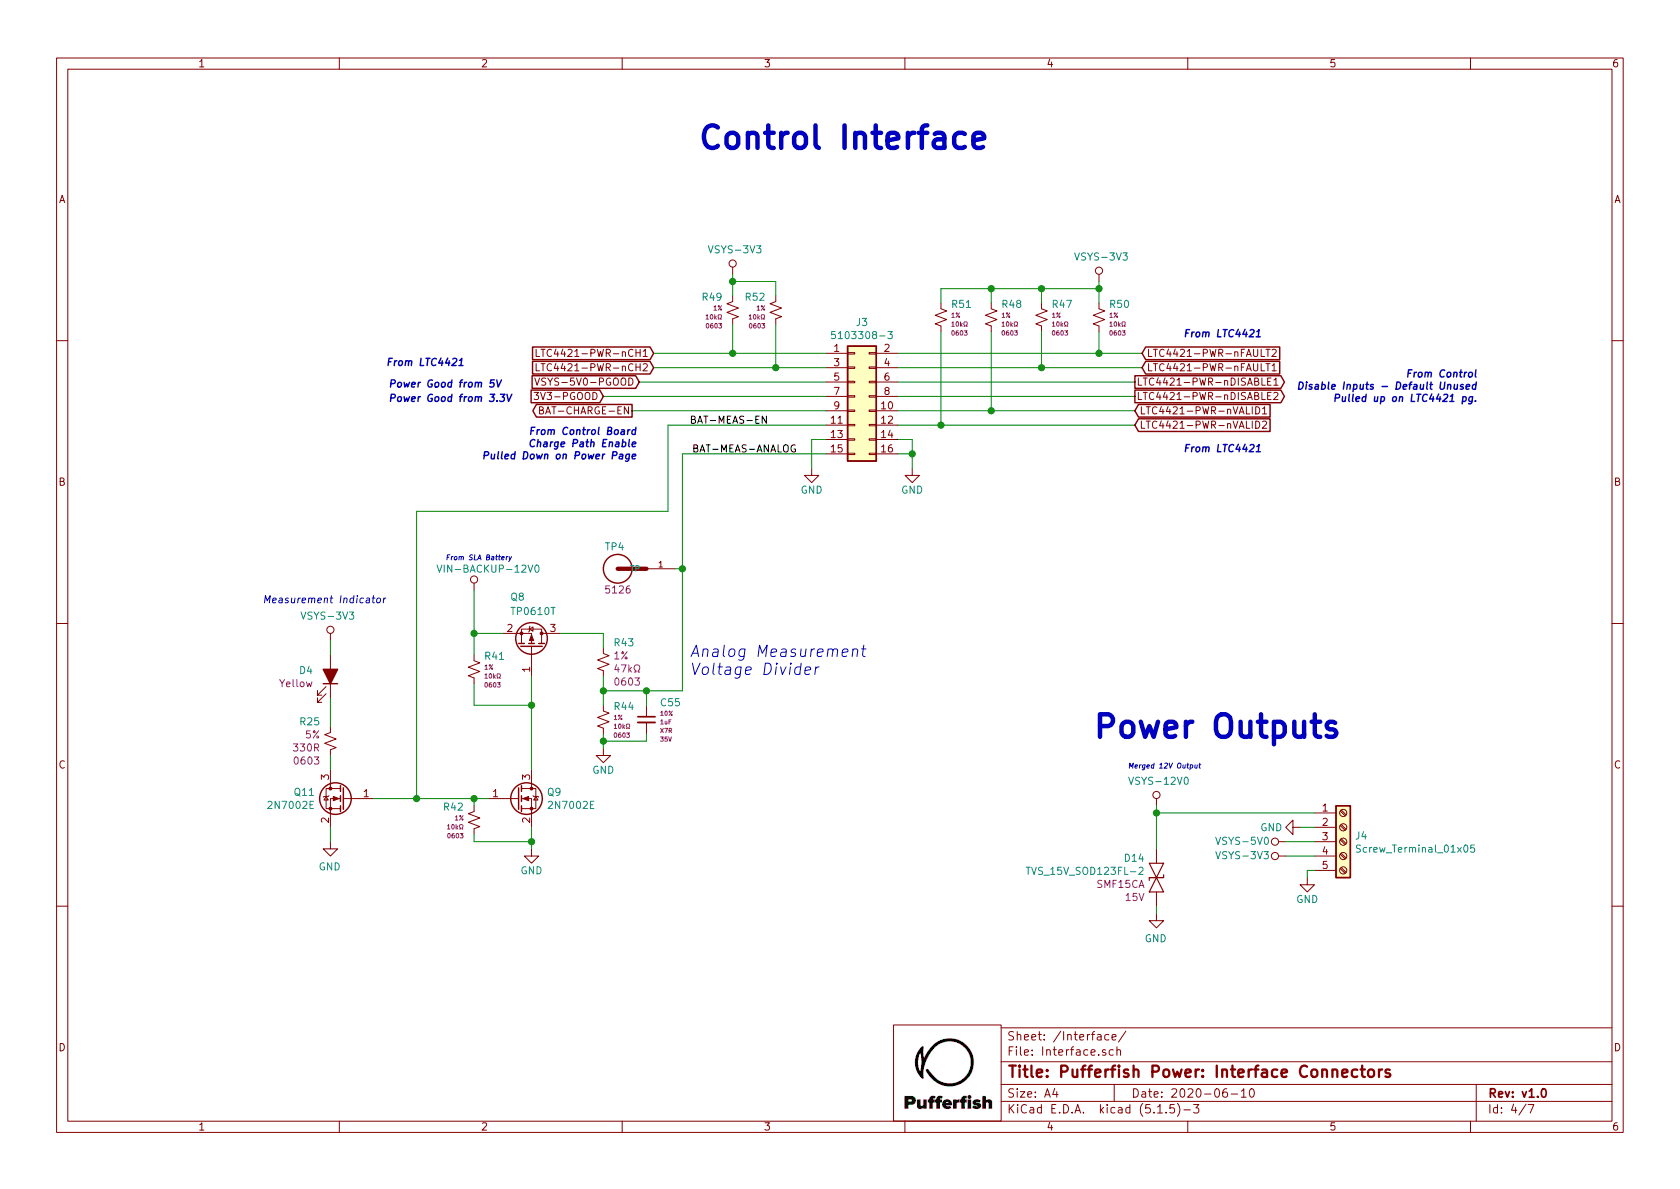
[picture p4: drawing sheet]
EESchema Schematic File Version 4
EELAYER 30 0
EELAYER END
$Descr A4 11693 8268
encoding utf-8
Sheet 4 7
Title "Pufferfish Power: Interface Connectors"
Date "2020-06-10"
Rev "v1.0"
Comp ""
Comment1 ""
Comment2 ""
Comment3 ""
Comment4 ""
$EndDescr
Text Notes 3100 3900 0    35   Italic 0
From SLA Battery
$Comp
L Pufferfish:VSYS-12V0 #PWR?
U 1 1
P 8050 5600
AR Path="/5EC321D9/5F0BE803" Ref="#PWR?"  Part="1" 
AR Path="/5EFFF333/5F0BE803" Ref="#PWR0102"  Part="1" 
F 0 "#PWR0102" H 8050 5450 50  0001 C CNN
F 1 "VSYS-12V0" H 8067 5773 50  0000 C CNN
F 2 "" H 8050 5600 50  0001 C CNN
F 3 "" H 8050 5600 50  0001 C CNN
	1    8050 5600
	1    0    0    -1  
$EndComp
Text Notes 7850 5350 0    35   Italic 0
Merged 12V Output
Text GLabel 4550 2550 0    50   Input ~ 0
LTC4421-PWR-nCH2
Text GLabel 7900 2950 2    50   Input ~ 0
LTC4421-PWR-nVALID2
Text GLabel 7950 2450 2    50   Input ~ 0
LTC4421-PWR-nFAULT2
Text Notes 3250 2550 2    50   Italic 10
From LTC4421
Text GLabel 7900 2650 2    50   Output ~ 0
LTC4421-PWR-nDISABLE1
Text GLabel 7900 2750 2    50   Output ~ 0
LTC4421-PWR-nDISABLE2
Text Notes 10300 2800 2    50   Italic 10
From Control\nDisable Inputs - Default Unused\nPulled up on LTC4421 pg.
Text GLabel 4450 2650 0    50   Input ~ 0
VSYS-5V0-PGOOD
Text GLabel 4200 2750 0    50   Input ~ 0
3V3-PGOOD
Text Notes 2700 2800 0    50   Italic 10
Power Good from 3.3V
Text GLabel 4400 2850 0    50   Output ~ 0
BAT-CHARGE-EN
Text Notes 4450 3200 2    50   Italic 10
From Control Board\nCharge Path Enable\nPulled Down on Power Page
Wire Wire Line
	7250 2300 7250 2550
Wire Wire Line
	6900 2300 6900 2850
Wire Wire Line
	5750 2450 5100 2450
Wire Wire Line
	5100 2250 5100 2450
Wire Wire Line
	6900 2100 6900 2000
$Comp
L Pufferfish:RES_10K_0603_SMD R?
U 1 1
P 7250 2200
AR Path="/5EDA3ECC/5F0CB3BB" Ref="R?"  Part="1" 
AR Path="/5EFFF333/5F0CB3BB" Ref="R47"  Part="1" 
F 0 "R47" H 7318 2293 50  0000 L CNN
F 1 "RES_10K_0603_SMD" H 7330 2010 50  0001 L CNN
F 2 "Pufferfish:RES_SMD_0603" H 7450 1800 50  0001 C CNN
F 3 "https://www.digikey.com/product-detail/en/panasonic-electronic-components/ERJ-3GEYJ103V/P10KGTR-ND/135662" H 7250 2200 50  0001 C CNN
F 4 "1%" H 7318 2216 31  0000 L CNN "Tolerance"
F 5 "10kΩ" H 7318 2154 31  0000 L CNN "Resistance"
F 6 "ERJ-3GEYJ103V" H 7250 2200 50  0001 C CNN "MPN"
F 7 "Panasonic" H 7250 2200 50  0001 C CNN "MFG"
F 8 "0603" H 7318 2092 31  0000 L CNN "Package"
	1    7250 2200
	1    0    0    -1  
$EndComp
$Comp
L Pufferfish:RES_10K_0603_SMD R?
U 1 1
P 6900 2200
AR Path="/5EDA3ECC/5F0CAF0A" Ref="R?"  Part="1" 
AR Path="/5EFFF333/5F0CAF0A" Ref="R48"  Part="1" 
F 0 "R48" H 6968 2293 50  0000 L CNN
F 1 "RES_10K_0603_SMD" H 6980 2010 50  0001 L CNN
F 2 "Pufferfish:RES_SMD_0603" H 7100 1800 50  0001 C CNN
F 3 "https://www.digikey.com/product-detail/en/panasonic-electronic-components/ERJ-3GEYJ103V/P10KGTR-ND/135662" H 6900 2200 50  0001 C CNN
F 4 "1%" H 6968 2216 31  0000 L CNN "Tolerance"
F 5 "10kΩ" H 6968 2154 31  0000 L CNN "Resistance"
F 6 "ERJ-3GEYJ103V" H 6900 2200 50  0001 C CNN "MPN"
F 7 "Panasonic" H 6900 2200 50  0001 C CNN "MFG"
F 8 "0603" H 6968 2092 31  0000 L CNN "Package"
	1    6900 2200
	1    0    0    -1  
$EndComp
$Comp
L Pufferfish:RES_10K_0603_SMD R?
U 1 1
P 5100 2150
AR Path="/5EDA3ECC/5F0C9813" Ref="R?"  Part="1" 
AR Path="/5EFFF333/5F0C9813" Ref="R49"  Part="1" 
F 0 "R49" H 5168 2243 50  0000 L CNN
F 1 "RES_10K_0603_SMD" H 5180 1960 50  0001 L CNN
F 2 "Pufferfish:RES_SMD_0603" H 5300 1750 50  0001 C CNN
F 3 "https://www.digikey.com/product-detail/en/panasonic-electronic-components/ERJ-3GEYJ103V/P10KGTR-ND/135662" H 5100 2150 50  0001 C CNN
F 4 "1%" H 5168 2166 31  0000 L CNN "Tolerance"
F 5 "10kΩ" H 5168 2104 31  0000 L CNN "Resistance"
F 6 "ERJ-3GEYJ103V" H 5100 2150 50  0001 C CNN "MPN"
F 7 "Panasonic" H 5100 2150 50  0001 C CNN "MFG"
F 8 "0603" H 5168 2042 31  0000 L CNN "Package"
	1    5100 2150
	-1   0    0    -1  
$EndComp
Text GLabel 7950 2550 2    50   Input ~ 0
LTC4421-PWR-nFAULT1
Text GLabel 7900 2850 2    50   Input ~ 0
LTC4421-PWR-nVALID1
Text GLabel 4550 2450 0    50   Input ~ 0
LTC4421-PWR-nCH1
Wire Wire Line
	7650 2300 7650 2450
Wire Wire Line
	6550 2300 6550 2950
Wire Wire Line
	5400 2250 5400 2550
Wire Wire Line
	5400 2050 5400 1950
Wire Wire Line
	6550 2100 6550 2000
$Comp
L Pufferfish:VSYS-3V3 #PWR?
U 1 1
P 7650 1950
AR Path="/5EDA3ECC/5F0E408F" Ref="#PWR?"  Part="1" 
AR Path="/5EFFF333/5F0E408F" Ref="#PWR0107"  Part="1" 
F 0 "#PWR0107" H 7650 1800 50  0001 C CNN
F 1 "VSYS-3V3" H 7667 2123 50  0000 C CNN
F 2 "" H 7650 1950 50  0001 C CNN
F 3 "" H 7650 1950 50  0001 C CNN
	1    7650 1950
	1    0    0    -1  
$EndComp
$Comp
L Pufferfish:RES_10K_0603_SMD R?
U 1 1
P 7650 2200
AR Path="/5EDA3ECC/5F0E409A" Ref="R?"  Part="1" 
AR Path="/5EFFF333/5F0E409A" Ref="R50"  Part="1" 
F 0 "R50" H 7718 2293 50  0000 L CNN
F 1 "RES_10K_0603_SMD" H 7730 2010 50  0001 L CNN
F 2 "Pufferfish:RES_SMD_0603" H 7850 1800 50  0001 C CNN
F 3 "https://www.digikey.com/product-detail/en/panasonic-electronic-components/ERJ-3GEYJ103V/P10KGTR-ND/135662" H 7650 2200 50  0001 C CNN
F 4 "1%" H 7718 2216 31  0000 L CNN "Tolerance"
F 5 "10kΩ" H 7718 2154 31  0000 L CNN "Resistance"
F 6 "ERJ-3GEYJ103V" H 7650 2200 50  0001 C CNN "MPN"
F 7 "Panasonic" H 7650 2200 50  0001 C CNN "MFG"
F 8 "0603" H 7718 2092 31  0000 L CNN "Package"
	1    7650 2200
	1    0    0    -1  
$EndComp
$Comp
L Pufferfish:RES_10K_0603_SMD R?
U 1 1
P 6550 2200
AR Path="/5EDA3ECC/5F0E40A5" Ref="R?"  Part="1" 
AR Path="/5EFFF333/5F0E40A5" Ref="R51"  Part="1" 
F 0 "R51" H 6618 2293 50  0000 L CNN
F 1 "RES_10K_0603_SMD" H 6630 2010 50  0001 L CNN
F 2 "Pufferfish:RES_SMD_0603" H 6750 1800 50  0001 C CNN
F 3 "https://www.digikey.com/product-detail/en/panasonic-electronic-components/ERJ-3GEYJ103V/P10KGTR-ND/135662" H 6550 2200 50  0001 C CNN
F 4 "1%" H 6618 2216 31  0000 L CNN "Tolerance"
F 5 "10kΩ" H 6618 2154 31  0000 L CNN "Resistance"
F 6 "ERJ-3GEYJ103V" H 6550 2200 50  0001 C CNN "MPN"
F 7 "Panasonic" H 6550 2200 50  0001 C CNN "MFG"
F 8 "0603" H 6618 2092 31  0000 L CNN "Package"
	1    6550 2200
	1    0    0    -1  
$EndComp
$Comp
L Pufferfish:RES_10K_0603_SMD R?
U 1 1
P 5400 2150
AR Path="/5EDA3ECC/5F0E40B0" Ref="R?"  Part="1" 
AR Path="/5EFFF333/5F0E40B0" Ref="R52"  Part="1" 
F 0 "R52" H 5468 2243 50  0000 L CNN
F 1 "RES_10K_0603_SMD" H 5480 1960 50  0001 L CNN
F 2 "Pufferfish:RES_SMD_0603" H 5600 1750 50  0001 C CNN
F 3 "https://www.digikey.com/product-detail/en/panasonic-electronic-components/ERJ-3GEYJ103V/P10KGTR-ND/135662" H 5400 2150 50  0001 C CNN
F 4 "1%" H 5468 2166 31  0000 L CNN "Tolerance"
F 5 "10kΩ" H 5468 2104 31  0000 L CNN "Resistance"
F 6 "ERJ-3GEYJ103V" H 5400 2150 50  0001 C CNN "MPN"
F 7 "Panasonic" H 5400 2150 50  0001 C CNN "MFG"
F 8 "0603" H 5468 2042 31  0000 L CNN "Package"
	1    5400 2150
	-1   0    0    -1  
$EndComp
Wire Wire Line
	5750 2550 5400 2550
Wire Wire Line
	8050 5650 9150 5650
Wire Wire Line
	8050 5600 8050 5650
Connection ~ 8050 5650
$Comp
L power:GND #PWR?
U 1 1
P 9100 6100
AR Path="/5EC321D9/5F11FFCC" Ref="#PWR?"  Part="1" 
AR Path="/5EDA3ECC/5F11FFCC" Ref="#PWR?"  Part="1" 
AR Path="/5EFFF333/5F11FFCC" Ref="#PWR0110"  Part="1" 
F 0 "#PWR0110" H 9100 5850 50  0001 C CNN
F 1 "GND" H 9100 5950 50  0000 C CNN
F 2 "" H 9100 6100 50  0001 C CNN
F 3 "" H 9100 6100 50  0001 C CNN
	1    9100 6100
	1    0    0    -1  
$EndComp
Wire Wire Line
	9100 6100 9100 6050
Wire Wire Line
	9100 6050 9150 6050
Text Notes 2700 2700 0    50   Italic 10
Power Good from 5V
Text Label 5350 2950 2    50   ~ 0
BAT-MEAS-EN
Text Label 5550 3150 2    50   ~ 0
BAT-MEAS-ANALOG
Wire Wire Line
	4450 2650 5750 2650
Wire Wire Line
	4200 2750 5750 2750
Text Notes 4850 1050 0    157  ~ 31
Control Interface
Text Notes 7600 5150 0    157  ~ 31
Power Outputs
$Comp
L Pufferfish:TVS_15V_SOD123FL-2 D?
U 1 1
P 8050 6150
AR Path="/5EC45070/5F0D426D" Ref="D?"  Part="1" 
AR Path="/5EFFF333/5F0D426D" Ref="D14"  Part="1" 
F 0 "D14" V 7863 6229 50  0000 L CNN
F 1 "TVS_15V_SOD123FL-2" V 7954 6229 50  0000 L CNN
F 2 "Diode_SMD:D_SOD-123F" H 8050 5950 50  0001 C CNN
F 3 "https://www.mouser.com/datasheet/2/240/Littelfuse_TVS_Diode_SMF_Datasheet.pdf-1698977.pdf" H 7600 5850 50  0001 C CNN
F 4 "SMF15CA" V 8045 6229 50  0000 L CNN "MPN"
F 5 "Littlefuse" H 7700 6000 50  0001 C CNN "MFG"
F 6 "15V" V 8136 6229 50  0000 L CNN "Standoff Voltage"
	1    8050 6150
	0    -1   1    0   
$EndComp
$Comp
L power:GND #PWR?
U 1 1
P 8050 6350
AR Path="/5EC321D9/5F0D4274" Ref="#PWR?"  Part="1" 
AR Path="/5EC45070/5F0D4274" Ref="#PWR?"  Part="1" 
AR Path="/5EFFF333/5F0D4274" Ref="#PWR080"  Part="1" 
F 0 "#PWR080" H 8050 6100 50  0001 C CNN
F 1 "GND" H 8055 6177 50  0000 C CNN
F 2 "" H 8050 6350 50  0001 C CNN
F 3 "" H 8050 6350 50  0001 C CNN
	1    8050 6350
	-1   0    0    -1  
$EndComp
Wire Wire Line
	8050 6350 8050 6300
Wire Wire Line
	8050 5650 8050 5900
$Comp
L Connector:Screw_Terminal_01x05 J4
U 1 1
P 9350 5850
F 0 "J4" H 9430 5892 50  0000 L CNN
F 1 "Screw_Terminal_01x05" H 9430 5801 50  0000 L CNN
F 2 "Pufferfish:CUI_TB004-508-05BE" H 9350 5850 50  0001 C CNN
F 3 "https://www.digikey.com/product-detail/en/cui-devices/TB004-508-05BE/102-6182-ND/10064106" H 9350 5850 50  0001 C CNN
F 4 "TB004-508-05BE" H 9350 5850 50  0001 C CNN "MPN"
F 5 "CUI Devices" H 9350 5850 50  0001 C CNN "MFG"
	1    9350 5850
	1    0    0    -1  
$EndComp
Wire Wire Line
	8950 5850 9150 5850
Wire Wire Line
	8950 5950 9150 5950
$Comp
L Pufferfish:VSYS-5V0 #PWR?
U 1 1
P 8950 5850
AR Path="/5EFFFB7B/5F0C32B7" Ref="#PWR?"  Part="1" 
AR Path="/5EFFF333/5F0C32B7" Ref="#PWR0103"  Part="1" 
F 0 "#PWR0103" H 8950 5700 50  0001 C CNN
F 1 "VSYS-5V0" V 8950 6150 50  0000 C CNN
F 2 "" H 8950 5850 50  0001 C CNN
F 3 "" H 8950 5850 50  0001 C CNN
	1    8950 5850
	0    -1   -1   0   
$EndComp
$Comp
L Pufferfish:VSYS-3V3 #PWR?
U 1 1
P 8950 5950
AR Path="/5EDA3ECC/5F0C4A0B" Ref="#PWR?"  Part="1" 
AR Path="/5EFFF333/5F0C4A0B" Ref="#PWR0104"  Part="1" 
F 0 "#PWR0104" H 8950 5800 50  0001 C CNN
F 1 "VSYS-3V3" V 8950 6250 50  0000 C CNN
F 2 "" H 8950 5950 50  0001 C CNN
F 3 "" H 8950 5950 50  0001 C CNN
	1    8950 5950
	0    -1   -1   0   
$EndComp
$Comp
L power:GND #PWR?
U 1 1
P 9050 5750
AR Path="/5EC321D9/5F17E54A" Ref="#PWR?"  Part="1" 
AR Path="/5EDA3ECC/5F17E54A" Ref="#PWR?"  Part="1" 
AR Path="/5EFFF333/5F17E54A" Ref="#PWR0109"  Part="1" 
F 0 "#PWR0109" H 9050 5500 50  0001 C CNN
F 1 "GND" V 9050 5550 50  0000 C CNN
F 2 "" H 9050 5750 50  0001 C CNN
F 3 "" H 9050 5750 50  0001 C CNN
	1    9050 5750
	0    1    1    0   
$EndComp
Wire Wire Line
	9050 5750 9150 5750
$Comp
L Connector_Generic:Conn_02x08_Odd_Even J3
U 1 1
P 5950 2750
F 0 "J3" H 6000 3267 50  0000 C CNN
F 1 "5103308-3" H 6000 3176 50  0000 C CNN
F 2 "Connector_PinHeader_2.54mm:PinHeader_2x08_P2.54mm_Vertical" H 5950 2750 50  0001 C CNN
F 3 "https://www.mouser.com/ProductDetail/TE-Connectivity/5103308-3/?qs=84A%2FDAdkstKEP4rFsvD2pQ%3D%3D&gclid=Cj0KCQjwoub3BRC6ARIsABGhnyaEU3Mb05UuM3osKF5bax7rtuafP2bl6jG9DEOcQG59s2BamJgy-B4aAn8IEALw_wcB" H 5950 2750 50  0001 C CNN
F 4 "5103308-3" H 5950 2750 50  0001 C CNN "MPN"
F 5 "TE Connectivity" H 5950 2750 50  0001 C CNN "MFG"
	1    5950 2750
	1    0    0    -1  
$EndComp
Wire Wire Line
	6350 3050 6250 3050
Wire Wire Line
	6350 3150 6250 3150
Wire Wire Line
	6350 3150 6350 3050
Wire Wire Line
	5650 3050 5750 3050
Connection ~ 6350 3150
Wire Wire Line
	6350 3250 6350 3150
$Comp
L power:GND #PWR?
U 1 1
P 6350 3250
AR Path="/5EC321D9/5F22D9C1" Ref="#PWR?"  Part="1" 
AR Path="/5EDA3ECC/5F22D9C1" Ref="#PWR?"  Part="1" 
AR Path="/5EFFF333/5F22D9C1" Ref="#PWR0112"  Part="1" 
F 0 "#PWR0112" H 6350 3000 50  0001 C CNN
F 1 "GND" H 6350 3100 50  0000 C CNN
F 2 "" H 6350 3250 50  0001 C CNN
F 3 "" H 6350 3250 50  0001 C CNN
	1    6350 3250
	-1   0    0    -1  
$EndComp
$Comp
L power:GND #PWR?
U 1 1
P 5650 3250
AR Path="/5EC321D9/5F286E97" Ref="#PWR?"  Part="1" 
AR Path="/5EDA3ECC/5F286E97" Ref="#PWR?"  Part="1" 
AR Path="/5EFFF333/5F286E97" Ref="#PWR095"  Part="1" 
F 0 "#PWR095" H 5650 3000 50  0001 C CNN
F 1 "GND" H 5650 3100 50  0000 C CNN
F 2 "" H 5650 3250 50  0001 C CNN
F 3 "" H 5650 3250 50  0001 C CNN
	1    5650 3250
	-1   0    0    -1  
$EndComp
Wire Wire Line
	5650 3050 5650 3250
$Comp
L Pufferfish:TP_TH_KEYSTONE_5126 TP?
U 1 1
P 4300 3950
AR Path="/5EEC5CE7/5F014F3E" Ref="TP?"  Part="1" 
AR Path="/5EFFF333/5F014F3E" Ref="TP4"  Part="1" 
F 0 "TP4" H 4250 3800 50  0000 L CNN
F 1 "TP_TH_KEYSTONE_5126" H 4000 3750 50  0001 L BNN
F 2 "TestPoint:TestPoint_Keystone_5010-5014_Multipurpose" H 4300 3950 50  0001 L BNN
F 3 "https://www.digikey.com/product-detail/en/keystone-electronics/5126/36-5126-ND/2170329" H 4300 3950 50  0001 L BNN
F 4 "5126" H 4200 4100 50  0000 L CNN "MPN"
F 5 "Keystone Electronics" H 4300 3950 50  0001 C CNN "MFG"
	1    4300 3950
	-1   0    0    1   
$EndComp
Text Notes 2700 4200 2    50   Italic 0
Measurement Indicator
$Comp
L Pufferfish:LED_SMD_0603_YELLOW D4
U 1 1
P 2300 4700
F 0 "D4" V 2339 4582 50  0000 R CNN
F 1 "LED_SMD_0603_YELLOW" H 2300 4550 50  0001 C CNN
F 2 "LED_SMD:LED_0603_1608Metric" H 2350 4450 50  0001 C CNN
F 3 "https://www.digikey.com/product-detail/en/lite-on-inc/LTST-C191KSKT/160-1448-1-ND/386838" H 2300 4700 50  0001 C CNN
F 4 "LTST-C191KSKT" V 2339 4582 50  0001 R CNN "MPN"
F 5 "Lite-On" V 2248 4582 50  0001 R CNN "MFG"
F 6 "Yellow" V 2248 4582 50  0000 R CNN "Color"
	1    2300 4700
	0    1    -1   0   
$EndComp
Wire Wire Line
	2300 4450 2300 4550
$Comp
L Pufferfish:VSYS-3V3 #PWR?
U 1 1
P 2300 4450
AR Path="/5EDA3ECC/5EF22AAF" Ref="#PWR?"  Part="1" 
AR Path="/5EFFFB7B/5EF22AAF" Ref="#PWR?"  Part="1" 
AR Path="/5EEC5CE7/5EF22AAF" Ref="#PWR?"  Part="1" 
AR Path="/5EFFF333/5EF22AAF" Ref="#PWR043"  Part="1" 
F 0 "#PWR043" H 2300 4300 50  0001 C CNN
F 1 "VSYS-3V3" H 2317 4623 50  0000 C CNN
F 2 "" H 2300 4450 50  0001 C CNN
F 3 "" H 2300 4450 50  0001 C CNN
	1    2300 4450
	-1   0    0    -1  
$EndComp
Wire Wire Line
	2300 4850 2300 5050
Wire Wire Line
	2300 5250 2300 5350
$Comp
L Pufferfish:RES_330R_0603_SMD R?
U 1 1
P 2300 5150
AR Path="/5EC45070/5EF22AA6" Ref="R?"  Part="1" 
AR Path="/5EFFFB7B/5EF22AA6" Ref="R?"  Part="1" 
AR Path="/5EEC5CE7/5EF22AA6" Ref="R?"  Part="1" 
AR Path="/5EFFF333/5EF22AA6" Ref="R25"  Part="1" 
F 0 "R25" H 2368 5287 50  0000 L CNN
F 1 "RES_330R_0603_SMD" H 2380 4960 50  0001 L CNN
F 2 "Pufferfish:RES_SMD_0603" H 2500 4750 50  0001 C CNN
F 3 "https://www.digikey.com/product-detail/en/panasonic-electronic-components/ERJ-3GEYJ103V/P10KGTR-ND/135662" H 2300 5150 50  0001 C CNN
F 4 "5%" H 2368 5196 50  0000 L CNN "Tolerance"
F 5 "330R" H 2368 5105 50  0000 L CNN "Resistance"
F 6 "ESR03EZPJ331" H 2300 5150 50  0001 C CNN "MPN"
F 7 "Rohm" H 2300 5150 50  0001 C CNN "MFG"
F 8 "0603" H 2368 5014 50  0000 L CNN "Package"
	1    2300 5150
	-1   0    0    -1  
$EndComp
Wire Wire Line
	2300 5750 2300 5850
$Comp
L power:GND #PWR?
U 1 1
P 2300 5850
AR Path="/5EC321D9/5EF22A9A" Ref="#PWR?"  Part="1" 
AR Path="/5EDA3ECC/5EF22A9A" Ref="#PWR?"  Part="1" 
AR Path="/5EFFFB7B/5EF22A9A" Ref="#PWR?"  Part="1" 
AR Path="/5EEC5CE7/5EF22A9A" Ref="#PWR?"  Part="1" 
AR Path="/5EFFF333/5EF22A9A" Ref="#PWR044"  Part="1" 
F 0 "#PWR044" H 2300 5600 50  0001 C CNN
F 1 "GND" H 2305 5677 50  0000 C CNN
F 2 "" H 2300 5850 50  0001 C CNN
F 3 "" H 2300 5850 50  0001 C CNN
	1    2300 5850
	-1   0    0    -1  
$EndComp
$Comp
L Transistor_FET:2N7002E Q11
U 1 1
P 2400 5550
AR Path="/5EFFF333/5EF22A94" Ref="Q11"  Part="1" 
AR Path="/5EFFFB7B/5EF22A94" Ref="Q?"  Part="1" 
AR Path="/5EEC5CE7/5EF22A94" Ref="Q?"  Part="1" 
F 0 "Q11" H 2605 5596 50  0000 L CNN
F 1 "2N7002E" H 2605 5505 50  0000 L CNN
F 2 "Package_TO_SOT_SMD:SOT-23" H 2600 5475 50  0001 L CIN
F 3 "http://www.diodes.com/assets/Datasheets/ds30376.pdf" H 2400 5550 50  0001 L CNN
	1    2400 5550
	-1   0    0    -1  
$EndComp
Text Notes 4800 4700 0    79   Italic 0
Analog Measurement\nVoltage Divider
Connection ~ 4500 4800
Wire Wire Line
	4500 4800 4750 4800
Wire Wire Line
	4200 4400 3900 4400
Wire Wire Line
	4200 4500 4200 4400
Wire Wire Line
	4200 4800 4200 4700
Connection ~ 4200 4800
Wire Wire Line
	4500 4800 4200 4800
Wire Wire Line
	4500 4900 4500 4800
Wire Wire Line
	4200 4900 4200 4800
Wire Wire Line
	4200 5150 4200 5200
Connection ~ 4200 5150
Wire Wire Line
	4500 5150 4200 5150
Wire Wire Line
	4500 5100 4500 5150
Wire Wire Line
	4200 5100 4200 5150
$Comp
L power:GND #PWR?
U 1 1
P 4200 5200
AR Path="/5EC321D9/5F20505A" Ref="#PWR?"  Part="1" 
AR Path="/5EDA3ECC/5F20505A" Ref="#PWR?"  Part="1" 
AR Path="/5EFFF333/5F20505A" Ref="#PWR0111"  Part="1" 
F 0 "#PWR0111" H 4200 4950 50  0001 C CNN
F 1 "GND" H 4200 5050 50  0000 C CNN
F 2 "" H 4200 5200 50  0001 C CNN
F 3 "" H 4200 5200 50  0001 C CNN
	1    4200 5200
	-1   0    0    -1  
$EndComp
$Comp
L Pufferfish:CAP_1uF_35V_X7R_0603 C?
U 1 1
P 4500 5000
AR Path="/5EC321D9/5F1FFBC9" Ref="C?"  Part="1" 
AR Path="/5EFFF333/5F1FFBC9" Ref="C55"  Part="1" 
F 0 "C55" H 4592 5120 50  0000 L CNN
F 1 "CAP_1uF_35V_X7R_0603" H 3550 5400 50  0001 L CNN
F 2 "Pufferfish:CAP_SMD_0603" H 4550 4600 50  0001 C CNN
F 3 "https://www.digikey.com/product-detail/en/taiyo-yuden/GMK107AB7105KAHT/587-3352-1-ND/4157239" H 4650 4950 50  0001 C CNN
F 4 "10%" H 4592 5044 30  0000 L CNN "Tolerance"
F 5 "1uF" H 4592 4984 30  0000 L CNN "Capacitance"
F 6 "GMK107AB7105KAHT" H 4000 5200 50  0001 C CNN "MPN"
F 7 "Taiyo Yuden" H 3850 5300 50  0001 C CNN "MFG"
F 8 "X7R" H 4592 4924 30  0000 L CNN "Dielectric"
F 9 "35V" H 4592 4864 30  0000 L CNN "Voltage"
	1    4500 5000
	1    0    0    -1  
$EndComp
$Comp
L Pufferfish:RES_10K_0603_SMD R?
U 1 1
P 4200 5000
AR Path="/5EDA3ECC/5F1FE18D" Ref="R?"  Part="1" 
AR Path="/5EFFF333/5F1FE18D" Ref="R44"  Part="1" 
F 0 "R44" H 4268 5093 50  0000 L CNN
F 1 "RES_10K_0603_SMD" H 4280 4810 50  0001 L CNN
F 2 "Pufferfish:RES_SMD_0603" H 4400 4600 50  0001 C CNN
F 3 "https://www.digikey.com/product-detail/en/panasonic-electronic-components/ERJ-3GEYJ103V/P10KGTR-ND/135662" H 4200 5000 50  0001 C CNN
F 4 "1%" H 4268 5016 31  0000 L CNN "Tolerance"
F 5 "10kΩ" H 4268 4954 31  0000 L CNN "Resistance"
F 6 "ERJ-3GEYJ103V" H 4200 5000 50  0001 C CNN "MPN"
F 7 "Panasonic" H 4200 5000 50  0001 C CNN "MFG"
F 8 "0603" H 4268 4892 31  0000 L CNN "Package"
	1    4200 5000
	1    0    0    -1  
$EndComp
$Comp
L Pufferfish:RES_47K_0603_SMD R43
U 1 1
P 4200 4600
F 0 "R43" H 4268 4737 50  0000 L CNN
F 1 "RES_47K_0603_SMD" H 4280 4410 50  0001 L CNN
F 2 "Pufferfish:RES_SMD_0603" H 4400 4200 50  0001 C CNN
F 3 "https://www.digikey.com/product-detail/en/yageo/RC0603JR-0747KL/311-47KGRDKR-ND/732688" H 4200 4600 50  0001 C CNN
F 4 "1%" H 4268 4646 50  0000 L CNN "Tolerance"
F 5 "47kΩ" H 4268 4555 50  0000 L CNN "Resistance"
F 6 "RC0603JR-0747KL" H 4200 4600 50  0001 C CNN "MPN"
F 7 "Yageo" H 4200 4600 50  0001 C CNN "MFG"
F 8 "0603" H 4268 4464 50  0000 L CNN "Package"
	1    4200 4600
	1    0    0    -1  
$EndComp
Connection ~ 3300 5550
Wire Wire Line
	3300 5550 3400 5550
Wire Wire Line
	3300 5600 3300 5550
Wire Wire Line
	3700 5850 3700 5750
Connection ~ 3700 5850
Wire Wire Line
	3300 5850 3700 5850
Wire Wire Line
	3300 5800 3300 5850
$Comp
L Pufferfish:RES_10K_0603_SMD R?
U 1 1
P 3300 5700
AR Path="/5EDA3ECC/5F1E8D47" Ref="R?"  Part="1" 
AR Path="/5EFFF333/5F1E8D47" Ref="R42"  Part="1" 
F 0 "R42" H 3368 5793 50  0000 L CNN
F 1 "RES_10K_0603_SMD" H 3380 5510 50  0001 L CNN
F 2 "Pufferfish:RES_SMD_0603" H 3500 5300 50  0001 C CNN
F 3 "https://www.digikey.com/product-detail/en/panasonic-electronic-components/ERJ-3GEYJ103V/P10KGTR-ND/135662" H 3300 5700 50  0001 C CNN
F 4 "1%" H 3368 5716 31  0000 L CNN "Tolerance"
F 5 "10kΩ" H 3368 5654 31  0000 L CNN "Resistance"
F 6 "ERJ-3GEYJ103V" H 3300 5700 50  0001 C CNN "MPN"
F 7 "Panasonic" H 3300 5700 50  0001 C CNN "MFG"
F 8 "0603" H 3368 5592 31  0000 L CNN "Package"
	1    3300 5700
	-1   0    0    -1  
$EndComp
Wire Wire Line
	3700 5900 3700 5850
Wire Wire Line
	3700 4900 3700 4700
Connection ~ 3700 4900
Wire Wire Line
	3300 4900 3700 4900
Wire Wire Line
	3300 4750 3300 4900
Wire Wire Line
	3300 4400 3500 4400
Connection ~ 3300 4400
Wire Wire Line
	3300 4550 3300 4400
$Comp
L Pufferfish:RES_10K_0603_SMD R?
U 1 1
P 3300 4650
AR Path="/5EDA3ECC/5F1C949B" Ref="R?"  Part="1" 
AR Path="/5EFFF333/5F1C949B" Ref="R41"  Part="1" 
F 0 "R41" H 3368 4743 50  0000 L CNN
F 1 "RES_10K_0603_SMD" H 3380 4460 50  0001 L CNN
F 2 "Pufferfish:RES_SMD_0603" H 3500 4250 50  0001 C CNN
F 3 "https://www.digikey.com/product-detail/en/panasonic-electronic-components/ERJ-3GEYJ103V/P10KGTR-ND/135662" H 3300 4650 50  0001 C CNN
F 4 "1%" H 3368 4666 31  0000 L CNN "Tolerance"
F 5 "10kΩ" H 3368 4604 31  0000 L CNN "Resistance"
F 6 "ERJ-3GEYJ103V" H 3300 4650 50  0001 C CNN "MPN"
F 7 "Panasonic" H 3300 4650 50  0001 C CNN "MFG"
F 8 "0603" H 3368 4542 31  0000 L CNN "Package"
	1    3300 4650
	1    0    0    -1  
$EndComp
Wire Wire Line
	3700 5350 3700 4900
Wire Wire Line
	3300 4100 3300 4400
$Comp
L Transistor_FET:TP0610T Q8
U 1 1
P 3700 4500
F 0 "Q8" V 4050 4350 50  0000 L CNN
F 1 "TP0610T" V 3950 4350 50  0000 L CNN
F 2 "Package_TO_SOT_SMD:SOT-23" H 3900 4425 50  0001 L CIN
F 3 "http://www.vishay.com/docs/70209/70209.pdf" H 3700 4500 50  0001 L CNN
	1    3700 4500
	0    1    -1   0   
$EndComp
$Comp
L Transistor_FET:2N7002E Q9
U 1 1
P 3600 5550
F 0 "Q9" H 3805 5596 50  0000 L CNN
F 1 "2N7002E" H 3805 5505 50  0000 L CNN
F 2 "Package_TO_SOT_SMD:SOT-23" H 3800 5475 50  0001 L CIN
F 3 "http://www.diodes.com/assets/Datasheets/ds30376.pdf" H 3600 5550 50  0001 L CNN
	1    3600 5550
	1    0    0    -1  
$EndComp
$Comp
L power:GND #PWR?
U 1 1
P 3700 5900
AR Path="/5EC321D9/5F0C981A" Ref="#PWR?"  Part="1" 
AR Path="/5EDA3ECC/5F0C981A" Ref="#PWR?"  Part="1" 
AR Path="/5EFFF333/5F0C981A" Ref="#PWR0105"  Part="1" 
F 0 "#PWR0105" H 3700 5650 50  0001 C CNN
F 1 "GND" H 3700 5750 50  0000 C CNN
F 2 "" H 3700 5900 50  0001 C CNN
F 3 "" H 3700 5900 50  0001 C CNN
	1    3700 5900
	1    0    0    -1  
$EndComp
$Comp
L Pufferfish:VIN-BACKUP-12V0 #PWR?
U 1 1
P 3300 4100
AR Path="/5EC321D9/5F0BDBF3" Ref="#PWR?"  Part="1" 
AR Path="/5EC45070/5F0BDBF3" Ref="#PWR?"  Part="1" 
AR Path="/5EFFF333/5F0BDBF3" Ref="#PWR0101"  Part="1" 
F 0 "#PWR0101" H 3300 3950 50  0001 C CNN
F 1 "VIN-BACKUP-12V0" H 3400 4250 50  0000 C CNN
F 2 "" H 3300 4100 50  0001 C CNN
F 3 "" H 3300 4100 50  0001 C CNN
	1    3300 4100
	1    0    0    -1  
$EndComp
Wire Wire Line
	4750 3150 5750 3150
Wire Wire Line
	4750 3150 4750 3950
Wire Wire Line
	4400 2850 5750 2850
Connection ~ 5100 2450
Connection ~ 5400 2550
Wire Wire Line
	4550 2450 5100 2450
Wire Wire Line
	4550 2550 5400 2550
$Comp
L Pufferfish:VSYS-3V3 #PWR?
U 1 1
P 5100 1900
AR Path="/5EDA3ECC/5F3E66B2" Ref="#PWR?"  Part="1" 
AR Path="/5EFFF333/5F3E66B2" Ref="#PWR094"  Part="1" 
F 0 "#PWR094" H 5100 1750 50  0001 C CNN
F 1 "VSYS-3V3" H 5117 2073 50  0000 C CNN
F 2 "" H 5100 1900 50  0001 C CNN
F 3 "" H 5100 1900 50  0001 C CNN
	1    5100 1900
	1    0    0    -1  
$EndComp
Wire Wire Line
	5400 1950 5100 1950
Wire Wire Line
	5100 1900 5100 1950
Connection ~ 5100 1950
Wire Wire Line
	5100 1950 5100 2050
Wire Wire Line
	2600 5550 2900 5550
Wire Wire Line
	2900 5550 2900 3550
Wire Wire Line
	2900 3550 4650 3550
Wire Wire Line
	4650 3550 4650 2950
Connection ~ 2900 5550
Wire Wire Line
	2900 5550 3300 5550
Wire Wire Line
	4650 2950 5750 2950
Wire Wire Line
	7650 1950 7650 2000
Wire Wire Line
	6250 2950 6550 2950
Wire Wire Line
	6250 2850 6900 2850
Connection ~ 6550 2950
Wire Wire Line
	6550 2950 7900 2950
Wire Wire Line
	6250 2550 7250 2550
Wire Wire Line
	6250 2450 7650 2450
Connection ~ 6900 2850
Wire Wire Line
	6900 2850 7900 2850
Connection ~ 7250 2550
Wire Wire Line
	7250 2550 7950 2550
Connection ~ 7650 2450
Wire Wire Line
	7650 2450 7950 2450
Wire Wire Line
	6550 2000 6900 2000
Connection ~ 7650 2000
Wire Wire Line
	7650 2000 7650 2100
Connection ~ 6900 2000
Wire Wire Line
	7250 2100 7250 2000
Connection ~ 7250 2000
Wire Wire Line
	7250 2000 7650 2000
Wire Wire Line
	4700 3950 4750 3950
Connection ~ 4750 3950
Wire Wire Line
	4750 3950 4750 4800
Wire Wire Line
	6900 2000 7250 2000
Wire Wire Line
	6250 2750 7900 2750
Wire Wire Line
	6250 2650 7900 2650
Text Notes 8800 2350 2    50   Italic 10
From LTC4421
Text Notes 8800 3150 2    50   Italic 10
From LTC4421
$EndSCHEMATC
